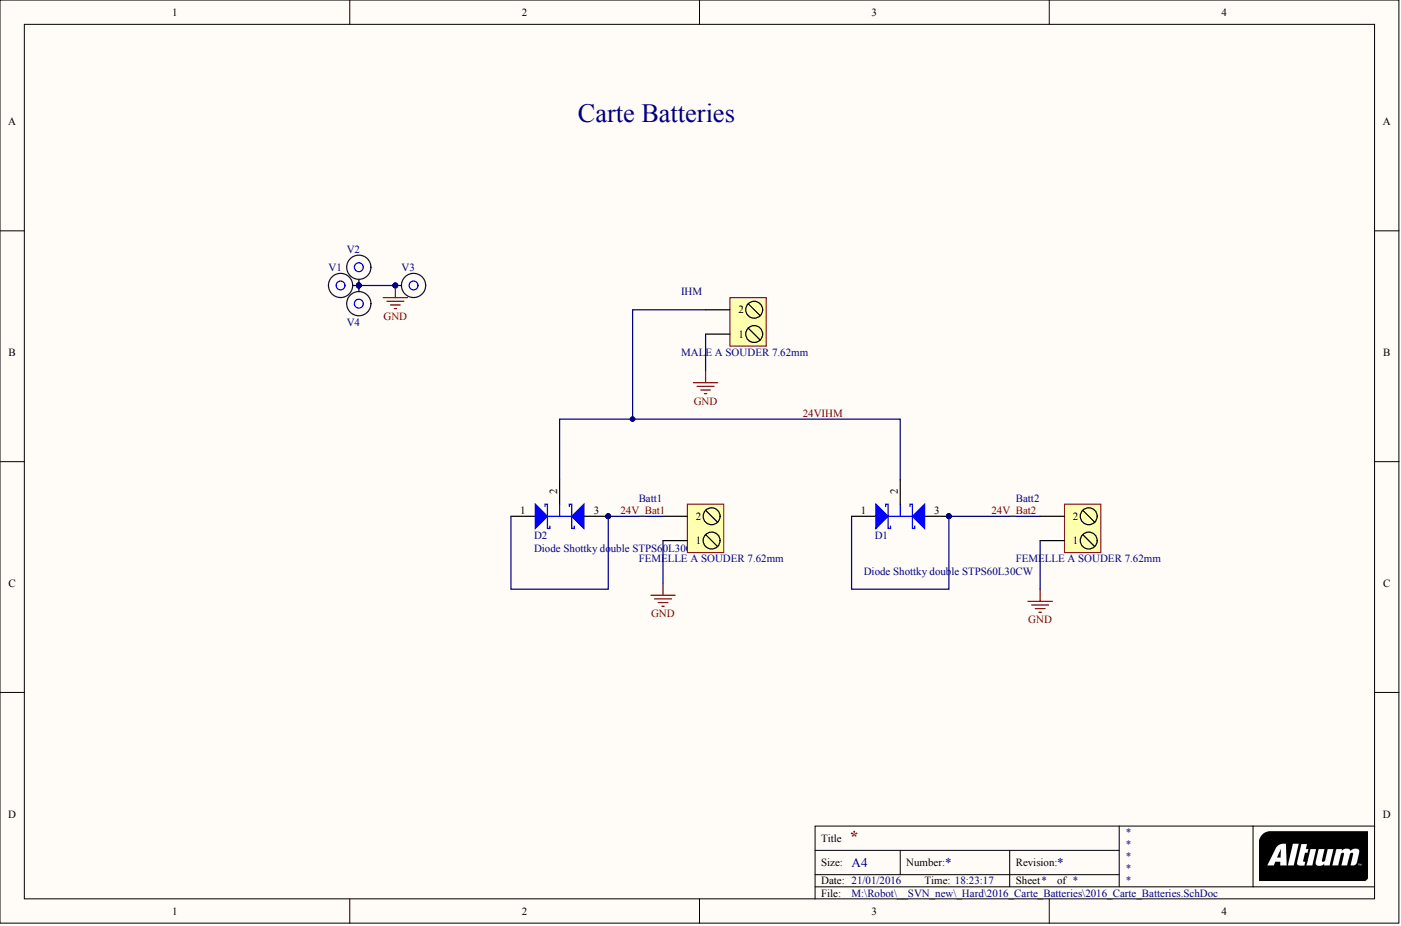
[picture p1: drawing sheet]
# Altium project 2016_Carte_Batteries.PrjPcb
1 sheet, 9 parts. Net scope: global (net labels, ports and power ports of the same name join across sheets).
Board file: 2016_Carte_Batteries.PcbDoc

## Sheet 2016_Carte_Batteries.SchDoc
size A4

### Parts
Batt1  FEMELLE A SOUDER 7.62mm  [BORNIER2_FEM_COUDE]
Batt2  FEMELLE A SOUDER 7.62mm  [BORNIER2_FEM_COUDE]
D1  Diode Shottky double STPS60L30CW  [TO247]
D2  Diode Shottky double STPS60L30CW  [TO247]
IHM  MALE A SOUDER 7.62mm  [BORNIER2_FEM_HORIZ]
V1  (no value)  [ENTRETOISE_CMS]
V2  (no value)  [ENTRETOISE_CMS]
V3  (no value)  [ENTRETOISE_CMS]
V4  (no value)  [ENTRETOISE_CMS]

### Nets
GND: Batt1.1 Batt2.1 IHM.1 V1.1 V2.1 V3.1 V4.1
24V_Bat1: Batt1.2 D2.1(A1) D2.3(A2)
24V_Bat2: Batt2.2 D1.1(A1) D1.3(A2)
24VIHM: D1.2(K) D2.2(K) IHM.2

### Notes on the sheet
- Carte Batteries
